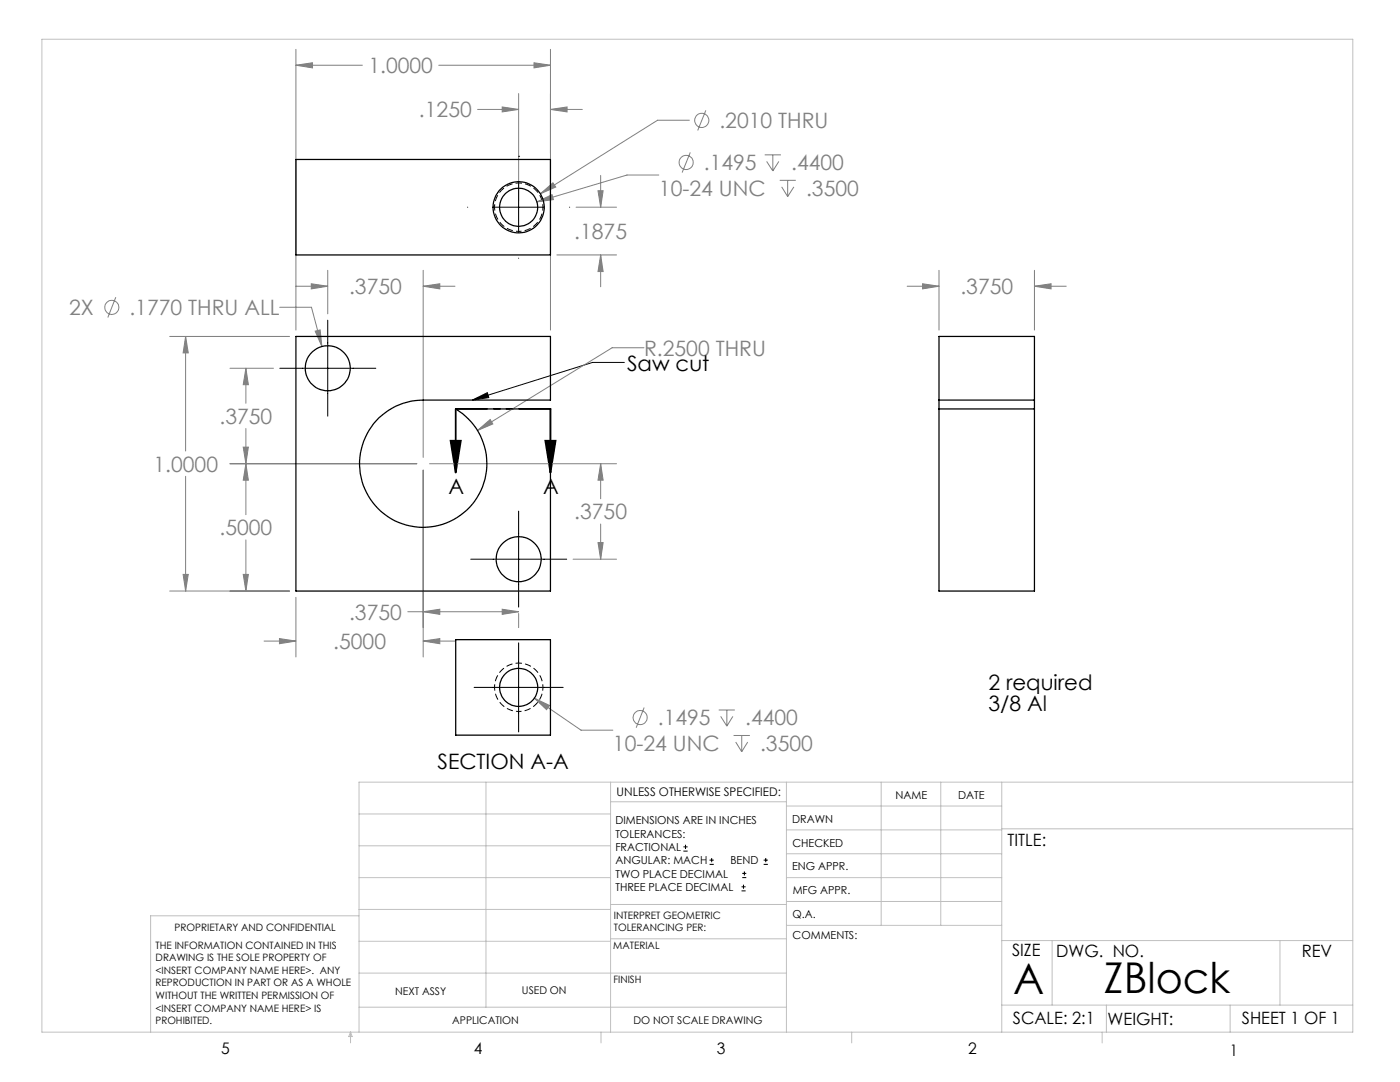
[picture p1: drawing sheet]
<svg xmlns="http://www.w3.org/2000/svg" width="279mm" height="216mm" viewBox="0 0 279 216" stroke-linecap="round" stroke-linejoin="round" font-family="sans-serif">
<g fill="none" stroke="#808080" stroke-width=".2">
<path d="M59.1 13l3.3-.5v1zM59.1 9.8v56.1M59.1 13h13.2M87.6 13h22.3M103.5 18.7v21.4M106.6 12.5l3.3 .5-3.3 .5zM109.9 9.8v56.1M95.3 21.8h8.2M100.2 21.3l3.3 .5-3.3 .5zM107.8 38.7l2.5-2.2 .6 .8zM109.9 21.8l3.3-.5v1zM109.9 21.8h6.3"/>
<path d="M119.3 38.1h1.1l-.5 3.2zM119.9 35v6.3M131.5 34.9h-6.4l-18 5.4M137.6 24h-6.4l-23.4 14.7M137.8 30.4l-1.7 4M140.9 22l-1.7 4M152.6 30.9h3.3M153 32.2l1.2 1.9M154.2 30.9v3.2M155.4 32.2l-1.2 1.9M155.6 36h3.2M156 37.3l1.2 1.9"/>
<path d="M157.2 36v3.2M158.4 37.3l-1.2 1.9M23.1 59.3l-1.6 4.1M59.1 57.1h6.3M62.1 56.6l3.3 .5-3.3 .5zM65.4 53.9v8.7M84.5 57.1l3.3-.5v1zM84.5 53.9v37.4M84.5 57.1h6.3M107.1 40.3l3.1-1.5 .3 1zM111.1 50.9h11.9M115 41.3h8"/>
<path d="M119.9 50.9l.5 3.3h-1.1zM119.9 50.9v6.3M181 57.1h6.4M184.1 56.6l3.3 .5-3.3 .5zM187.4 53.9v12M206.4 57.1l3.4-.5v1zM206.4 57.1h6.4M206.4 53.9v12M33.9 67.1h23.9M37 67.1l.6 3.3h-1.1zM37 67.1v22.9M45.9 73.5h8.7"/>
<path d="M49.1 73.5l.5 3.3h-1.1zM49.1 73.5v7M55.8 61.3h6.4l2 7.8M62.9 66.1l1-.3 .3 3.3zM128.5 69.4h-6.3l-26.9 16.5M37 95v22.9M45.9 92.5h37.3M48.5 89.2h1.1l-.5 3.3zM49.1 92.5l.5 3.3h-1.1zM49.1 85.5v17.2M84.5 93.8v37.3M85.7 92.5h37.3"/>
<path d="M95.3 85.9l2.5-2.2 .6 .9zM119.9 92.5l.5 3.3h-1.1zM119.9 92.5v7M33.9 117.9h23.9M36.5 114.6h1.1l-.6 3.3zM48.5 114.6h1.1l-.5 3.3zM49.1 107.7v10.2M59.1 119.2v11.9M114.4 111.6h8.6M119.3 108.3h1.1l-.5 3.3zM119.9 104.6v7M52.7 127.9h6.4"/>
<path d="M55.8 127.4l3.3 .5-3.3 .5zM81.4 122.1h22.1M84.5 127.9l3.3-.5v1zM84.5 122.1l3.3-.5v1zM84.5 127.9h6.3M100.2 121.6l3.3 .5-3.3 .5zM103.5 122.4v2.8M106.6 139.3l3 1.5-.5 .8zM106.6 139.3l9.4 6.4h6.3M128.6 141.2l-1.6 4M143.4 141.7h3.2M143.8 142.9l1.3 2"/>
<path d="M145.1 141.7v3.2M146.3 142.9l-1.2 2M146.4 146.8h3.2M146.8 148.1l1.2 1.9M148 146.8v3.2M149.2 148.1l-1.2 1.9"/>
<circle cx="136.9" cy="32.4" r="1.42"/>
<circle cx="140" cy="24" r="1.42"/>
<circle cx="22.3" cy="61.3" r="1.41"/>
<circle cx="127.7" cy="143.2" r="1.41"/>
</g>
<g fill="none" stroke="#000" stroke-width=".2">
<path d="M103.5 31.2h.1M103.5 36.3v10.1M93.3 41.3h.1M98.4 41.3h10.2M103.5 51.5h.1M113.7 41.3h.1M55.8 73.5h19.2M65.4 63.9v19.1M94.3 79.8l3-1.4 .2 .9zM124.6 72.3h-6.3l-24 7.5M93.9 111.6h19.2M103.5 102v19.1"/>
<path d="M94.6 137.2h17.8M103.5 128.3v17.7M136.4 169.8h.8M136.4 169h.8M136.8 168.6v.8M141.6 172.5h.9M141.6 171.6h.9M142 171.2v.8M148 177.8h.8M148 177h.8M148.1 175.1h.8M148.1 174.3h.8"/>
<path d="M148.4 176.5v.8M148.6 173.9v.8M152.4 172.5h.8M152.4 171.6h.8M152.8 171.2v.8"/>
</g>
<path d="M89.9 87.9h2.1l-1.1 6.4zM90.9 81.6v12.7M108.8 87.9h2.1l-1 6.4zM109.9 81.6v12.7" fill="none" stroke="#000" stroke-width=".35"/>
<path d="M103.5 46.2a4.8 4.8 0 0 1-4.2-7.2 4.8 4.8 0 0 1 8.3-.2 4.8 4.8 0 0 1-3.8 7.4h-.3M103.5 142a4.8 4.8 0 0 1-4.2-7.2 4.8 4.8 0 0 1 8.3-.3 4.8 4.8 0 0 1-3.8 7.5h-.3" fill="none" stroke="#000" stroke-width=".2" stroke-dasharray="1.3 .6" stroke-dashoffset=".7" stroke-linecap="butt"/>
<path d="M91 81.6h18.9" fill="none" stroke="#000" stroke-width=".35" stroke-dasharray="6.3 1.3 1.3 1.3 1.3 1.3" stroke-dashoffset=".1"/>
<g fill="none" stroke="#c0c0c0" stroke-width=".2">
<path d="M8.4 7.8h261.6v198.2h-261.6zM97 156.1v44.9M121.8 156.1v49.9M121.8 160h35.2M157 156.1v49.9M175.9 156.1v28.5M187.7 156.1v28.5M199.9 156.1v49.9M270 156.1h-198.4v49.9M71.6 175.1h50.2M71.6 168.8h50.2M71.6 162.4h50.2"/>
<path d="M157 170.4h42.9M157 165.6h42.9M157 160.8h42.9M157 175.1h42.9M157 179.9h42.9M199.9 165.4h70.1M71.6 194.2h85.4M71.6 187.8h50.2M71.6 181.5h50.2M71.6 182.7h-41.5v23.3M121.8 187.3h35.2M121.8 180.5h35.2"/>
<path d="M157 184.6h42.9M199.9 187.7h70.1M210 187.7v12.9M255.4 187.7v12.9M70 206v2.1M70 206l.3 .8h-.7zM71.6 201h85.4M119.9 206v2.1M170 206v2.1M199.9 200.6h70.1M220 206v2.1M220.8 200.6v5.4"/>
<path d="M245.5 200.6v5.4"/>
</g>
<g fill="#000">
<path d="M94.3 79.8l3-1.4 .2 .9z"/>
<path d="M89.9 87.9h2.1l-1.1 6.4zM108.8 87.9h2.1l-1 6.4z"/>
</g>
<path d="M62.9 66.1l1.3 3-.3-3.3zM95.3 85.9l3.1-1.3-.6-.9zM49.1 92.5l.5 3.3h-1.1zM48.5 114.6h1.1l-.5 3.3zM84.5 127.9l3.3-.5v1zM55.8 127.4l3.3 .5-3.3 .5zM37 67.1l.6 3.3h-1.1zM36.5 114.6h1.1l-.6 3.3zM106.6 12.5l3.3 .5-3.3 .5zM59.1 13l3.3-.5v1zM62.1 56.6l3.3 .5-3.3 .5zM84.5 57.1l3.3-.5v1zM49.1 73.5l.5 3.3h-1.1zM48.5 89.2h1.1l-.5 3.3zM84.5 122.1l3.3-.5v1zM100.2 121.6l3.3 .5-3.3 .5zM119.9 92.5l.5 3.3h-1.1zM119.3 108.3h1.1l-.5 3.3zM107.8 38.7l3.1-1.4-.6-.8zM107.1 40.3l3.4-.5-.3-1zM100.2 21.3l3.3 .5-3.3 .5zM109.9 21.8l3.3-.5v1zM119.3 38.1h1.1l-.5 3.2zM119.9 50.9l.5 3.3h-1.1zM184.1 56.6l3.3 .5-3.3 .5zM206.4 57.1l3.4-.5v1zM106.6 139.3l2.5 2.3 .5-.8z" fill="#808080"/>
<g fill="none" stroke="#000" stroke-width=".25">
<path d="M59.1 31.8h50.8v19.1h-50.8zM59.1 67.1h50.8v12.7h-25.4a12.7 12.7 0 0 0-12 17.1 12.7 12.7 0 0 0 20.1 5.4 12.7 12.7 0 0 0-1.7-20.7h19v36.3h-50.8zM187.4 79.8v1.8M187.4 79.8v-12.7h19v12.7M187.4 79.8h19M206.4 79.8v1.8M187.4 81.6h19M187.4 81.6v36.3h19v-36.3M90.9 127.6h19v19.1h-19z"/>
<circle cx="103.5" cy="41.4" r="5.1"/>
<circle cx="103.5" cy="41.4" r="3.8"/>
<circle cx="65.4" cy="73.5" r="4.5"/>
<circle cx="103.5" cy="111.6" r="4.5"/>
<circle cx="103.5" cy="137.2" r="3.8"/>
</g>
<g font-size="8.5">
<text x="202.2" y="198.3">A</text>
<text x="220.3" y="198.1">ZBlock</text>
</g>
<g font-size="4.2" fill="#808080">
<text x="73.5" y="14.6">1.0000</text>
<text x="83.6" y="23.4">.1250</text>
<text x="143.6" y="25.6">.2010 THRU</text>
<text x="140.5" y="33.9">.1495</text>
<text x="157.9" y="33.9">.4400</text>
<text x="131.5" y="39">10-24 UNC</text>
<text x="160.9" y="39">.3500</text>
<text x="114.6" y="47.7">.1875</text>
<text x="69.7" y="58.7">.3750</text>
<text x="191.7" y="58.7">.3750</text>
<text x="13.8" y="62.9">2X</text>
<text x="25.8" y="62.9">.1770 THRU ALL</text>
<text x="128.5" y="71">R.2500 THRU</text>
<text x="43.8" y="84.6">.3750</text>
<text x="30.6" y="94.1">1.0000</text>
<text x="43.8" y="106.8">.5000</text>
<text x="114.6" y="103.6">.3750</text>
<text x="69.7" y="123.6">.3750</text>
<text x="66.5" y="129.5">.5000</text>
<text x="122.3" y="149.8">10-24 UNC</text>
<text x="131.3" y="144.7">.1495</text>
<text x="148.7" y="144.7">.4400</text>
<text x="151.7" y="149.8">.3500</text>
</g>
<g font-size="4.2">
<text x="125.1" y="74">Saw cut</text>
<text x="89.5" y="98.6">A</text>
<text x="108.4" y="98.6">A</text>
<text x="197.3" y="137.8">2 required</text>
<text x="197.3" y="142">3/8 Al</text>
<text x="87.3" y="153.4">SECTION A-A</text>
</g>
<g font-size="3.4">
<text x="201.1" y="168.8">TITLE:</text>
<text x="202" y="190.8">SIZE</text>
<text x="210.8" y="190.9">DWG. NO.</text>
<text x="259.8" y="191">REV</text>
<text x="202.1" y="204.4">SCALE: 2:1</text>
<text x="221" y="204.5">WEIGHT:</text>
<text x="247.8" y="204.4">SHEET 1 OF 1</text>
</g>
<g font-size="3.2">
<text x="44.2" y="210.4">5</text>
<text x="94.6" y="210.3">4</text>
<text x="143.1" y="210.4">3</text>
<text x="193.2" y="210.3">2</text>
<text x="245.4" y="210.6">1</text>
</g>
<text font-size="2.4" x="123.1" y="158.9">UNLESS OTHERWISE SPECIFIED:</text>
<g font-size="2.2">
<text x="178.7" y="159.4">NAME</text>
<text x="191.2" y="159.4">DATE</text>
<text x="122.8" y="164.5">DIMENSIONS ARE IN INCHES</text>
<text x="122.8" y="167.1">TOLERANCES:</text>
<text x="158.1" y="164.2">DRAWN</text>
<text x="122.8" y="169.8">FRACTIONAL</text>
<text x="122.8" y="172.5">ANGULAR: MACH</text>
<text x="145.8" y="172.5">BEND</text>
<text x="158.1" y="173.7">ENG APPR.</text>
<text x="158.2" y="169.1">CHECKED</text>
<text x="122.8" y="175.1">TWO PLACE DECIMAL</text>
<text x="122.8" y="177.8">THREE PLACE DECIMAL</text>
<text x="158.2" y="178.4">MFG APPR.</text>
<text x="158.2" y="183.2">Q.A.</text>
<text x="158.2" y="187.4">COMMENTS:</text>
</g>
<g font-size="2.1">
<text x="78.8" y="198.5">NEXT ASSY</text>
<text x="104.2" y="198.4">USED ON</text>
<text x="90.2" y="204.3">APPLICATION</text>
<text x="126.4" y="204.3">DO NOT SCALE DRAWING</text>
</g>
<g font-size="2">
<text x="34.8" y="185.7">PROPRIETARY AND CONFIDENTIAL</text>
<text x="122.5" y="183.3">INTERPRET GEOMETRIC</text>
<text x="122.5" y="185.9">TOLERANCING PER:</text>
<text x="31.1" y="189.3">THE INFORMATION CONTAINED IN THIS</text>
<text x="31.1" y="191.8">DRAWING IS THE SOLE PROPERTY OF</text>
<text x="122.4" y="189.4">MATERIAL</text>
<text x="31.1" y="194.3">&lt;INSERT COMPANY NAME HERE&gt;. ANY</text>
<text x="31.1" y="196.8">REPRODUCTION IN PART OR AS A WHOLE</text>
<text x="122.4" y="196.2">FINISH</text>
<text x="31.1" y="199.4">WITHOUT THE WRITTEN PERMISSION OF</text>
<text x="31.1" y="201.9">&lt;INSERT COMPANY NAME HERE&gt; IS</text>
<text x="31.1" y="204.4">PROHIBITED.</text>
</g>
</svg>
